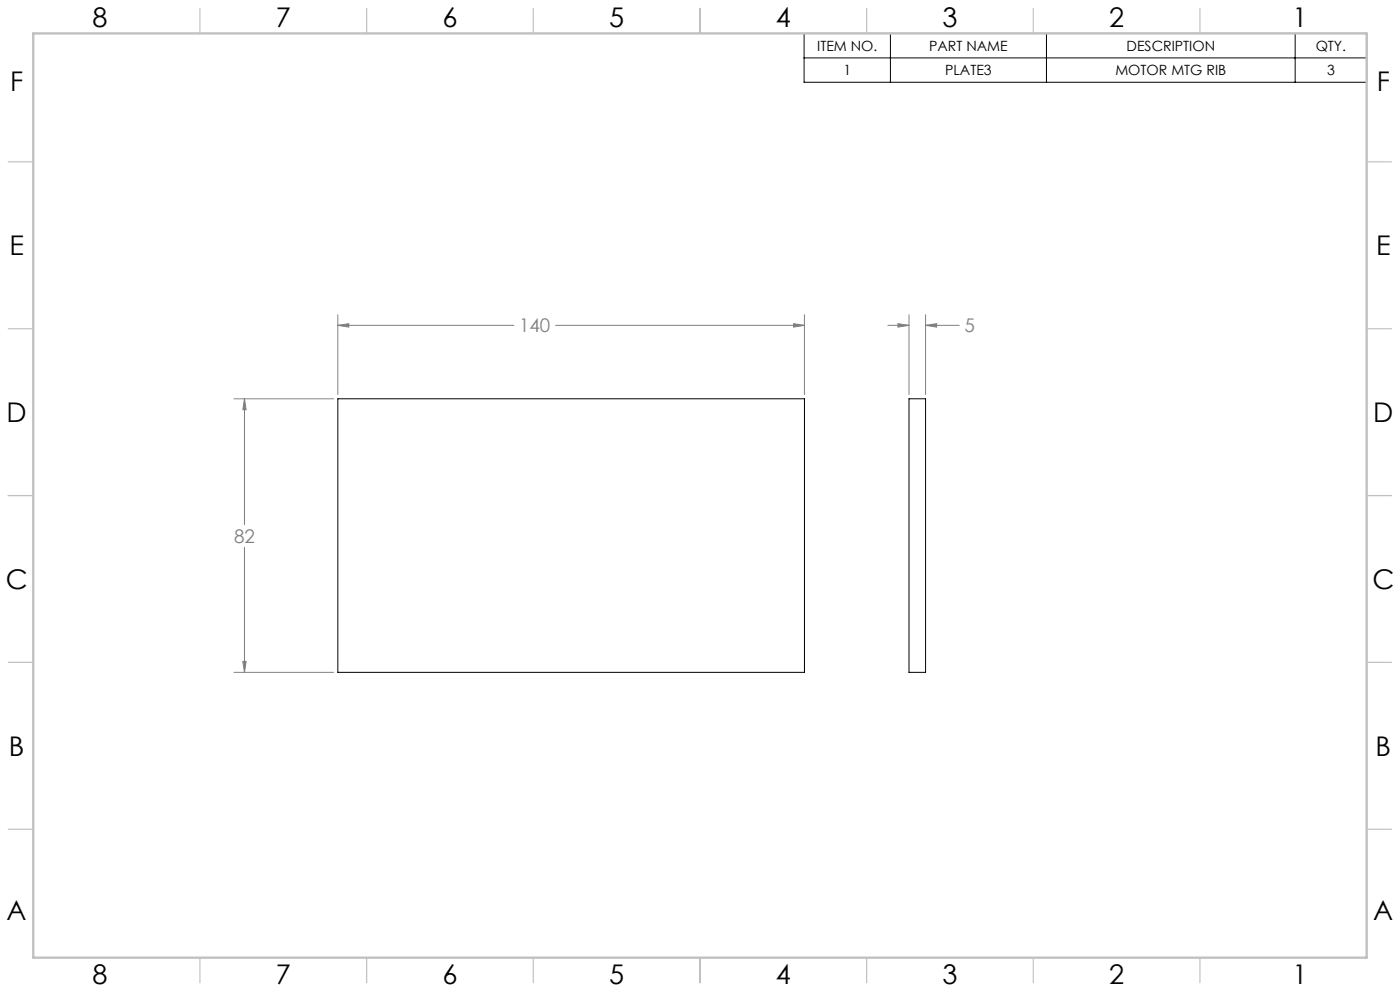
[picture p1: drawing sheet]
<svg xmlns="http://www.w3.org/2000/svg" width="420mm" height="297mm" viewBox="0 0 420 297" stroke-linecap="round" stroke-linejoin="round" font-family="sans-serif">
<g fill="none" stroke="#808080" stroke-width=".3">
<path d="M101.4 97.5l3.2-.5v1zM101.4 94.3v23.9M101.4 97.5h52.8M166.7 97.5h74.6M238.1 97l3.2 .5-3.2 .5zM241.3 94.3v23.9M266.3 97.5h6.4M269.4 97l3.3 .5-3.3 .5zM272.7 94.3v23.9M277.7 97.5l3.3-.5v1zM277.7 97.5h10.1M277.7 94.3v23.9"/>
<path d="M70.2 119.5h29.9M73.3 119.5l.5 3.3h-1zM73.3 119.5v37.8M73.3 164v37.5M72.8 198.2h1l-.5 3.3zM70.2 201.5h29.9"/>
</g>
<path d="M241.2 10h168.8v14.7h-168.8zM241.2 17.4h168.8M267.1 10v14.7M313.9 10v14.7M388.5 10v14.7" fill="none" stroke="#000" stroke-width=".3"/>
<g fill="none" stroke="#c0c0c0" stroke-width=".35">
<path d="M60 2.5v7.5M110 2.5v7.5M160 2.5v7.5M210 2.5v7.5M260 2.5v7.5M310 2.5v7.5M360 2.5v7.5M2.5 48.5h7.5M410 48.5h7.5M2.5 98.5h7.5M410 98.5h7.5M2.5 148.5h7.5"/>
<path d="M410 148.5h7.5M2.5 198.5h7.5M410 198.5h7.5M2.5 248.5h7.5M410 248.5h7.5M60 287v7.5M110 287v7.5M160 287v7.5M210 287v7.5M260 287v7.5M310 287v7.5M360 287v7.5"/>
</g>
<path d="M10 10h400v277h-400z" fill="none" stroke="#c0c0c0" stroke-width=".7"/>
<path d="M238.1 97l3.2 .5-3.2 .5zM101.4 97.5l3.2-.5v1zM73.3 119.5l.5 3.3h-1zM72.8 198.2h1l-.5 3.3zM269.4 97l3.3 .5-3.3 .5zM277.7 97.5l3.3-.5v1z" fill="#808080"/>
<path d="M101.4 119.5h139.9v82h-139.9zM272.7 119.5h5v82h-5z" fill="none" stroke="#000" stroke-width=".3"/>
<g font-size="8.1">
<text x="27.8" y="8">8</text>
<text x="82.8" y="8">7</text>
<text x="132.8" y="8">6</text>
<text x="182.8" y="8">5</text>
<text x="232.8" y="8">4</text>
<text x="282.8" y="8">3</text>
<text x="332.8" y="8">2</text>
<text x="387.8" y="8">1</text>
<text x="3" y="27.2">F</text>
<text x="413" y="27.2">F</text>
<text x="2.8" y="76.5">E</text>
<text x="412.8" y="76.5">E</text>
<text x="2" y="126.5">D</text>
<text x="412" y="126.5">D</text>
<text x="1.7" y="176.5">C</text>
<text x="411.7" y="176.5">C</text>
<text x="2.7" y="226.5">B</text>
<text x="412.7" y="226.5">B</text>
<text x="2" y="275.7">A</text>
<text x="412" y="275.7">A</text>
<text x="27.8" y="295">8</text>
<text x="82.8" y="295">7</text>
<text x="132.8" y="295">6</text>
<text x="182.8" y="295">5</text>
<text x="232.8" y="295">4</text>
<text x="282.8" y="295">3</text>
<text x="332.8" y="295">2</text>
<text x="387.8" y="295">1</text>
</g>
<g font-size="5.6" fill="#808080">
<text x="155.7" y="99.6">140</text>
<text x="289.3" y="99.6">5</text>
<text x="70.2" y="162.7">82</text>
</g>
<g font-size="4.2">
<text x="245.1" y="15.2">ITEM NO.</text>
<text x="278.7" y="15.2">PART NAME</text>
<text x="338" y="15.2">DESCRIPTION</text>
<text x="394.7" y="15.2">QTY.</text>
<text x="253" y="22.5">1</text>
<text x="283.5" y="22.5">PLATE3</text>
<text x="334.6" y="22.5">MOTOR MTG RIB</text>
<text x="398.1" y="22.5">3</text>
</g>
</svg>
